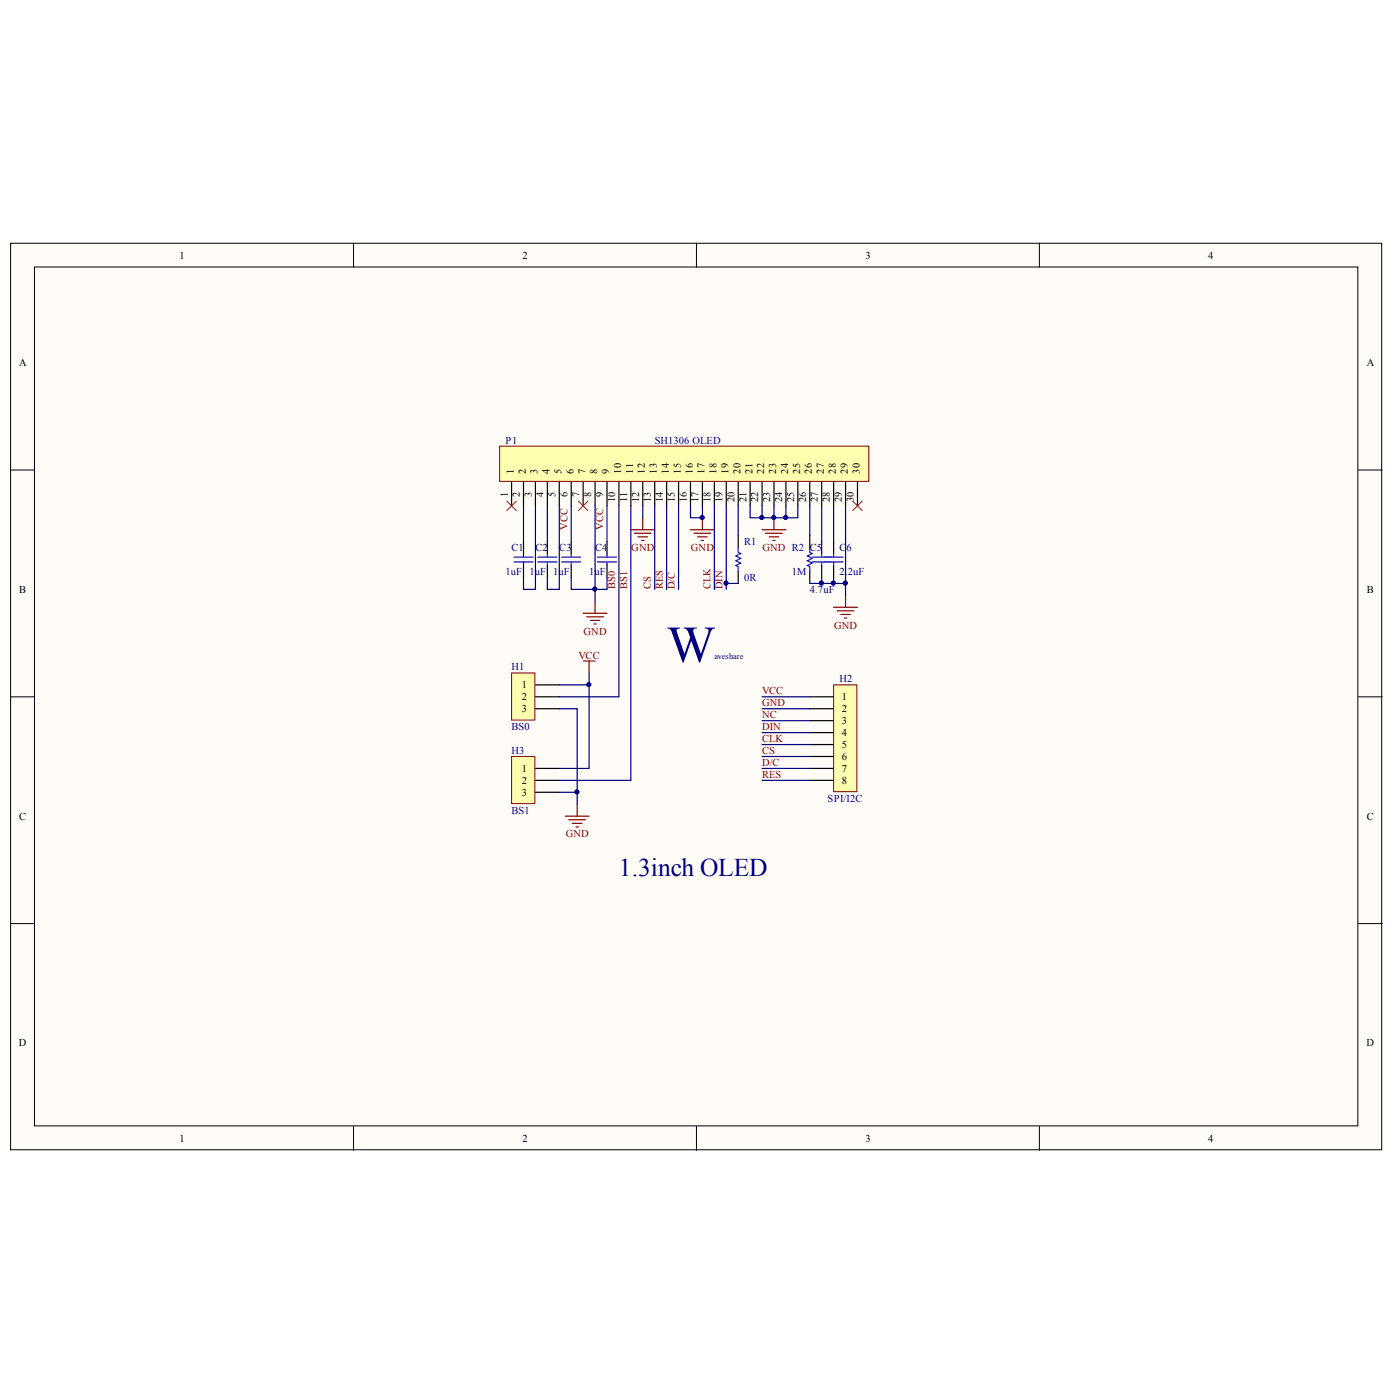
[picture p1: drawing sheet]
<svg xmlns="http://www.w3.org/2000/svg" width="100mm" height="100mm" viewBox="0 0 100 100" stroke-linecap="round" stroke-linejoin="round" font-family="sans-serif">
<g fill="#fffcf8" stroke="#000" stroke-width=".07">
<path d="M.8 17.4h98.1v64.8h-98.1z"/>
<path d="M2.5 19.1h94.7v61.4h-94.7z"/>
</g>
<path d="M25.3 17.4v1.7M49.8 17.4v1.7M74.4 17.4v1.7M.8 33.6h1.7M97.2 33.6h1.7M.8 49.8h1.7M97.2 49.8h1.7M.8 66.1h1.7M97.2 66.1h1.7M25.3 80.6v1.7M49.8 80.6v1.7M74.4 80.6v1.7" fill="none" stroke="#000" stroke-width=".07"/>
<path d="M35.8 31.9h26.4v2.5h-26.4z" fill="#ffffb0" stroke="#800000" stroke-width=".07"/>
<g fill="none" stroke="#000" stroke-width=".09">
<path d="M36.6 34.5v1.7M37.5 34.5v1.7M37.5 38.7v.9M38.3 34.5v1.7M39.2 34.5v1.7M39.2 38.7v.9M40 34.5v1.7M40.9 34.5v1.7M40.9 38.7v.9M41.7 34.5v1.7M42.6 34.5v1.7M43.4 34.5v1.7"/>
<path d="M43.4 38.7v.9M44.3 34.5v1.7M45.1 34.5v1.7M46 34.5v1.7M46.9 34.5v1.7M47.7 34.5v1.7M48.6 34.5v1.7M49.4 34.5v1.7M50.3 34.5v1.7M51.1 34.5v1.7M52 34.5v1.7M52.8 34.5v1.7"/>
<path d="M52.8 38.3v.9M53.7 34.5v1.7M54.5 34.5v1.7M55.4 34.5v1.7M56.2 34.5v1.7M57.1 34.5v1.7M57.9 34.5v1.7M57.9 38.3v.9M58.8 34.5v1.7M58.8 38.7v.9M59.7 34.5v1.7M59.7 38.7v.9"/>
<path d="M60.5 34.5v1.7M61.4 34.5v1.7M37.5 40.4v.9M39.2 40.4v.9M40.9 40.4v.9M43.4 40.4v.9M52.8 40.9v.8M57.9 40.9v.8M58.8 40.4v.9M59.7 40.4v.9"/>
</g>
<g fill="none" stroke="#00f" stroke-width=".09">
<path d="M36.8 39.8h1.3M37.5 39.6v.2M38.5 39.8h1.4M39.2 39.6v.2M40.2 39.8h1.4M40.9 39.6v.2M42.8 39.8h1.3M43.4 39.6v.2M52.8 39.2v.3l.2 .1-.3 .2 .3 .1-.3 .2 .3 .2-.3 .1 .1 .1v.4M57.9 39.2v.3l.2 .1-.3 .2 .3 .1-.3 .2 .3 .2-.3 .1 .1 .1v.4M58.1 39.8h2.2M58.8 39.6v.2"/>
<path d="M59.7 39.6v.2M36.8 40.2h1.3M37.5 40.2v.2M38.5 40.2h1.4M39.2 40.2v.2M40.2 40.2h1.4M40.9 40.2v.2M42.8 40.2h1.3M43.4 40.2v.2M58.1 40.2h2.2M58.8 40.2v.2M59.7 40.2v.2"/>
</g>
<g fill="none" stroke="#000080" stroke-width=".09">
<path d="M37.5 36.2v2.5M38.3 36.2v6h-.8v-.9M39.2 36.2v2.5M40 36.2v6h-.8v-.9M40.9 36.2v2.5M42.6 36.2v6h-1.7v-.9M43.4 36.2v2.5M47.7 36.2v6M48.6 36.2v6M49.4 36.2v.8h.9v-.8M51.1 36.2v6M52 36.2v6"/>
<path d="M52.8 36.2v2.1M53.7 36.2v.8h3.4v-.8M54.5 36.2v.8M55.4 36.2v.8M56.2 36.2v.8M57.9 36.2v2.1M58.8 36.2v2.5M59.7 36.2v2.5M60.5 36.2v5.5h-2.6M43.4 41.3v.9h-.8v.8M52 41.7h.8M58.8 41.3v.4"/>
<path d="M59.7 41.3v.4M60.5 41.7v.9"/>
</g>
<g fill="none" stroke="#800000" stroke-width=".09">
<path d="M45.1 37.9h1.8M45.4 38.1h1.2M45.7 38.4h.6M45.9 38.7h.2M46 37v.9M49.4 37.9h1.7M49.7 38.1h1.2M49.9 38.4h.7M50.2 38.7h.2M50.3 37v.9M54.5 37.9h1.7M54.8 38.1h1.2"/>
<path d="M55 38.4h.7M55.3 38.7h.2M55.4 37v.9M41.7 43.9h1.7M42 44.1h1.2M42.2 44.4h.7M42.5 44.6h.2M42.6 43v.9M59.7 43.4h1.7M59.9 43.7h1.2M60.2 43.9h.7M60.4 44.2h.2"/>
<path d="M60.5 42.6v.8"/>
</g>
<path d="M36.6 54.1h1.7v3.4h-1.7z" fill="#ffffb0" stroke="#800000" stroke-width=".07"/>
<path d="M38.3 55h1.7M38.3 55.8h1.7M38.3 56.7h1.7" fill="none" stroke="#000" stroke-width=".09"/>
<path d="M44.3 36.2v13.6h-4.3M45.1 36.2v19.6h-5.1M40 50.7h1.3v6.8M40 49h2.2M40 56.7h1.3M42.2 48.1v6.9h-2.2" fill="none" stroke="#000080" stroke-width=".09"/>
<path d="M40.5 58.4h1.7M40.7 58.6h1.2M41 58.9h.6M41.2 59.1h.2M41.3 57.5v.9M41.7 47.3h.9M42.2 47.3v.8" fill="none" stroke="#800000" stroke-width=".09"/>
<path d="M36.3 35.8l.7 .7M37 35.8l-.7 .7M41.4 35.8l.7 .7M42.1 35.8l-.7 .7M61 35.8l.7 .7M61.7 35.8l-.7 .7" fill="none" stroke="#f00" stroke-width=".07"/>
<path d="M59.7 49h1.6v7.6h-1.6z" fill="#ffffb0" stroke="#800000" stroke-width=".07"/>
<path d="M57.9 49.8h1.8M57.9 50.7h1.8M57.9 51.5h1.8M57.9 52.4h1.8M57.9 53.2h1.8M57.9 54.1h1.8M57.9 55h1.8M57.9 55.8h1.8" fill="none" stroke="#000" stroke-width=".09"/>
<path d="M46 36.2v.8M46.9 36.2v6M54.5 55.8h3.4M54.5 55h3.4M54.5 54.1h3.4M54.5 53.2h3.4M54.5 52.4h3.4M54.5 51.5h3.4M54.5 50.7h3.4M54.5 49.8h3.4" fill="none" stroke="#000080" stroke-width=".09"/>
<path d="M36.6 48.1h1.7v3.4h-1.7z" fill="#ffffb0" stroke="#800000" stroke-width=".07"/>
<path d="M38.3 49h1.7M38.3 49.8h1.7M38.3 50.7h1.7" fill="none" stroke="#000" stroke-width=".09"/>
<g fill="#000080" stroke="#000080" stroke-width=".07">
<circle cx="41.3" cy="56.6" r=".15"/>
<circle cx="42.1" cy="49" r=".15"/>
<circle cx="42.6" cy="42.1" r=".15"/>
<circle cx="50.2" cy="37" r=".15"/>
<circle cx="52" cy="41.7" r=".15"/>
<circle cx="54.5" cy="37" r=".15"/>
<circle cx="55.4" cy="37" r=".15"/>
<circle cx="56.2" cy="37" r=".15"/>
<circle cx="58.8" cy="41.7" r=".15"/>
<circle cx="59.6" cy="41.7" r=".15"/>
<circle cx="60.5" cy="41.7" r=".15"/>
</g>
<text font-size="3.7" fill="#000080" x="47.7" y="47.3">W</text>
<text font-size="1.8" fill="#000080" x="44.3" y="62.6">1.3inch OLED</text>
<g font-size=".8">
<text x="12.8" y="18.5">1</text>
<text x="37.4" y="18.5">2</text>
<text x="61.9" y="18.5">3</text>
<text x="86.5" y="18.5">4</text>
<text x="1.4" y="26.2">A</text>
<text x="97.8" y="26.2">A</text>
<text x="1.4" y="42.4">B</text>
<text x="97.8" y="42.4">B</text>
<text x="37.3" y="49.2">1</text>
<text x="37.3" y="50.1">2</text>
<text x="37.3" y="50.9">3</text>
<text x="60.3" y="50.1">1</text>
<text x="60.3" y="50.9">2</text>
<text x="60.3" y="51.8">3</text>
<text x="60.3" y="52.6">4</text>
<text x="60.3" y="53.5">5</text>
<text x="1.4" y="58.6">C</text>
<text x="37.3" y="55.2">1</text>
<text x="37.3" y="56.1">2</text>
<text x="37.3" y="56.9">3</text>
<text x="60.3" y="54.4">6</text>
<text x="60.3" y="55.2">7</text>
<text x="60.3" y="56.1">8</text>
<text x="97.8" y="58.6">C</text>
<text x="1.3" y="74.8">D</text>
<text x="97.8" y="74.8">D</text>
<text x="12.8" y="81.7">1</text>
<text x="37.4" y="81.7">2</text>
<text x="61.9" y="81.7">3</text>
<text x="86.5" y="81.7">4</text>
</g>
<g font-size=".8" fill="#000080">
<text x="36.2" y="31.7">P1</text>
<text x="46.9" y="31.7">SH1306 OLED</text>
<text x="36.2" y="41.1">1uF</text>
<text x="36.6" y="39.4">C1</text>
<text x="37.9" y="41.1">1uF</text>
<text x="38.3" y="39.4">C2</text>
<text x="39.6" y="41.1">1uF</text>
<text x="40" y="39.4">C3</text>
<text x="42.2" y="41.1">1uF</text>
<text x="42.6" y="39.4">C4</text>
<text x="53.3" y="41.5">0R</text>
<text x="53.3" y="39">R1</text>
<text x="56.7" y="41.1">1M</text>
<text x="60.1" y="39.4">C6</text>
<text x="60.1" y="41.1">2.</text>
<text x="60.7" y="41.1">2uF</text>
<text x="36.6" y="47.9">H1</text>
<text x="57.9" y="42.4">4.7uF</text>
<text x="36.6" y="53.9">H3</text>
<text x="36.6" y="52.2">BS0</text>
<text x="60.1" y="48.8">H2</text>
<text x="36.6" y="58.2">BS1</text>
<text x="59.2" y="57.3">SPI/I2C</text>
</g>
<g font-size=".8" fill="#800000">
<text x="45.2" y="39.4">GND</text>
<text x="49.4" y="39.4">GND</text>
<text x="54.6" y="39.4">GND R2 C5</text>
<text x="41.4" y="47.1">VCC</text>
<text x="41.8" y="45.4">GND</text>
<text x="59.7" y="45">GND</text>
<text x="54.5" y="50.5">GND</text>
<text x="54.5" y="49.7">VCC</text>
<text x="54.5" y="52.2">DIN</text>
<text x="54.5" y="53.1">CLK</text>
<text x="54.5" y="53.9">CS</text>
<text x="54.5" y="51.4">NC</text>
<text x="40.5" y="59.9">GND</text>
<text x="54.5" y="55.6">RES</text>
<text x="54.5" y="54.8">D/C</text>
</g>
<g font-size=".7">
<text x="36.3" y="35.5" transform="rotate(-90 36.3 35.5)">1</text>
<text x="36.8" y="33.9" transform="rotate(-90 36.8 33.9)">1</text>
<text x="37.2" y="35.5" transform="rotate(-90 37.2 35.5)">2</text>
<text x="37.6" y="33.9" transform="rotate(-90 37.6 33.9)">2</text>
<text x="38" y="35.5" transform="rotate(-90 38 35.5)">3</text>
<text x="38.5" y="33.9" transform="rotate(-90 38.5 33.9)">3</text>
<text x="38.9" y="35.5" transform="rotate(-90 38.9 35.5)">4</text>
<text x="39.3" y="33.9" transform="rotate(-90 39.3 33.9)">4</text>
<text x="39.8" y="35.5" transform="rotate(-90 39.8 35.5)">5</text>
<text x="40.2" y="33.9" transform="rotate(-90 40.2 33.9)">5</text>
<text x="40.6" y="35.5" transform="rotate(-90 40.6 35.5)">6</text>
<text x="41" y="33.9" transform="rotate(-90 41 33.9)">6</text>
<text x="41.5" y="35.5" transform="rotate(-90 41.5 35.5)">7</text>
<text x="41.9" y="33.9" transform="rotate(-90 41.9 33.9)">7</text>
<text x="42.3" y="35.5" transform="rotate(-90 42.3 35.5)">8</text>
<text x="42.7" y="33.9" transform="rotate(-90 42.7 33.9)">8</text>
<text x="43.2" y="35.5" transform="rotate(-90 43.2 35.5)">9</text>
<text x="43.6" y="33.9" transform="rotate(-90 43.6 33.9)">9</text>
<text x="44" y="35.9" transform="rotate(-90 44 35.9)">10</text>
<text x="44.5" y="33.9" transform="rotate(-90 44.5 33.9)">10</text>
<text x="44.9" y="35.9" transform="rotate(-90 44.9 35.9)">11</text>
<text x="45.3" y="33.9" transform="rotate(-90 45.3 33.9)">11</text>
<text x="45.7" y="35.9" transform="rotate(-90 45.7 35.9)">12</text>
<text x="46.2" y="33.9" transform="rotate(-90 46.2 33.9)">12</text>
<text x="46.6" y="35.9" transform="rotate(-90 46.6 35.9)">13</text>
<text x="47" y="33.9" transform="rotate(-90 47 33.9)">13</text>
<text x="47.4" y="35.9" transform="rotate(-90 47.4 35.9)">14</text>
<text x="47.9" y="33.9" transform="rotate(-90 47.9 33.9)">14</text>
<text x="48.3" y="35.9" transform="rotate(-90 48.3 35.9)">15</text>
<text x="48.7" y="33.9" transform="rotate(-90 48.7 33.9)">15</text>
<text x="49.1" y="35.9" transform="rotate(-90 49.1 35.9)">16</text>
<text x="49.6" y="33.9" transform="rotate(-90 49.6 33.9)">16</text>
<text x="50" y="35.9" transform="rotate(-90 50 35.9)">17</text>
<text x="50.4" y="33.9" transform="rotate(-90 50.4 33.9)">17</text>
<text x="50.9" y="35.9" transform="rotate(-90 50.9 35.9)">18</text>
<text x="51.3" y="33.9" transform="rotate(-90 51.3 33.9)">18</text>
<text x="51.7" y="35.9" transform="rotate(-90 51.7 35.9)">19</text>
<text x="52.1" y="33.9" transform="rotate(-90 52.1 33.9)">19</text>
<text x="52.6" y="35.9" transform="rotate(-90 52.6 35.9)">20</text>
<text x="53" y="33.9" transform="rotate(-90 53 33.9)">20</text>
<text x="53.4" y="35.9" transform="rotate(-90 53.4 35.9)">21</text>
<text x="53.8" y="33.9" transform="rotate(-90 53.8 33.9)">21</text>
<text x="54.3" y="35.9" transform="rotate(-90 54.3 35.9)">22</text>
<text x="54.7" y="33.9" transform="rotate(-90 54.7 33.9)">22</text>
<text x="55.1" y="35.9" transform="rotate(-90 55.1 35.9)">23</text>
<text x="55.5" y="33.9" transform="rotate(-90 55.5 33.9)">23</text>
<text x="56" y="35.9" transform="rotate(-90 56 35.9)">24</text>
<text x="56.4" y="33.9" transform="rotate(-90 56.4 33.9)">24</text>
<text x="56.8" y="35.9" transform="rotate(-90 56.8 35.9)">25</text>
<text x="57.3" y="33.9" transform="rotate(-90 57.3 33.9)">25</text>
<text x="57.7" y="35.9" transform="rotate(-90 57.7 35.9)">26</text>
<text x="58.1" y="33.9" transform="rotate(-90 58.1 33.9)">26</text>
<text x="58.5" y="35.9" transform="rotate(-90 58.5 35.9)">27</text>
<text x="59" y="33.9" transform="rotate(-90 59 33.9)">27</text>
<text x="59.4" y="35.9" transform="rotate(-90 59.4 35.9)">28</text>
<text x="59.8" y="33.9" transform="rotate(-90 59.8 33.9)">28</text>
<text x="60.2" y="35.9" transform="rotate(-90 60.2 35.9)">29</text>
<text x="60.7" y="33.9" transform="rotate(-90 60.7 33.9)">29</text>
<text x="61.1" y="35.9" transform="rotate(-90 61.1 35.9)">30</text>
<text x="61.5" y="33.9" transform="rotate(-90 61.5 33.9)">30</text>
</g>
<g font-size=".7" fill="#800000">
<text x="40.6" y="37.9" transform="rotate(-90 40.6 37.9)">VCC</text>
<text x="43.2" y="37.9" transform="rotate(-90 43.2 37.9)">VCC</text>
<text x="44" y="42.2" transform="rotate(-90 44 42.2)">BS0</text>
<text x="44.9" y="42.2" transform="rotate(-90 44.9 42.2)">BS1</text>
<text x="46.6" y="42.2" transform="rotate(-90 46.6 42.2)">CS</text>
<text x="47.4" y="42.2" transform="rotate(-90 47.4 42.2)">RES</text>
<text x="48.3" y="42.2" transform="rotate(-90 48.3 42.2)">D/C</text>
<text x="50.9" y="42.2" transform="rotate(-90 50.9 42.2)">CLK</text>
<text x="51.7" y="42.2" transform="rotate(-90 51.7 42.2)">DIN</text>
</g>
<text font-size=".6" fill="#000080" x="51.1" y="47.1">aveshare</text>
</svg>
